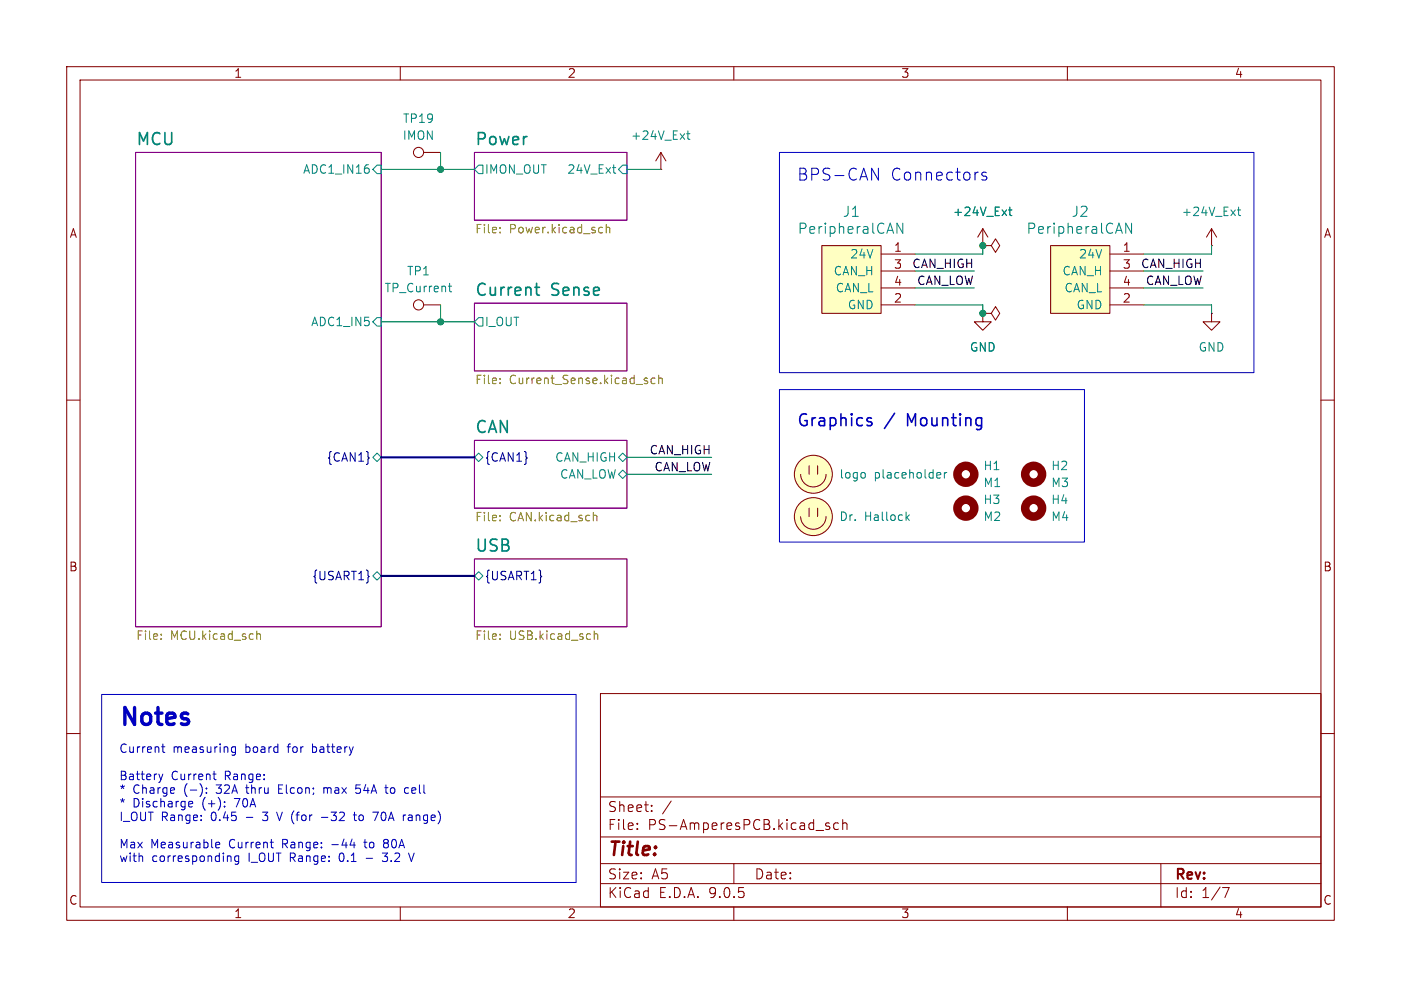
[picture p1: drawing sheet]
<svg xmlns="http://www.w3.org/2000/svg" width="210mm" height="148mm" viewBox="0 0 210 148" stroke-linecap="round" stroke-linejoin="round" font-family="sans-serif">
<path d="M0 0h210v148h-210z" fill="#fff" stroke="#fff" stroke-width=".15"/>
<g fill="none" stroke="#840000" stroke-width=".15">
<path d="M10 10h190v128h-190zM12 12h186v124h-186zM60 10v2M110 10v2M160 10v2M10 60h2M120 77.5a1.91 1.91 0 0 0 1.9 1.9 1.91 1.91 0 0 0 1.9-1.9M121.3 76.2v1.3M122.6 76.2v1.3M198 60h2M10 110h2M90 104h108v32h-108z"/>
<path d="M90 119.5h108M198 110h2M60 136v2M90 132.5h108M90 129.5h108M90 125.5h108M95.5 124.2v.2M95.5 123.5v.1M97.7 121.5v.2M97.7 120.8v.1M100.6 120.1l-1.3 1.9M110 136v2"/>
<path d="M110 129.5v3M124.3 123.5l-.3-.1-.2 .2v.2l.5 .2v.3h-.5M125.7 123.5l-.4-.1-.3 .3v.4l.1 .2h.6M126.3 123.5a.37 .37 0 0 1 .7 .1v.8M126.3 122.9v1.5M160 136v2M174 129.5v6.5M183.3 133.1h1l-.7 1.5"/>
<circle cx="121.9" cy="77.5" r="2.84"/>
</g>
<path d="M20.3 22.9h36.8v71.1h-36.8zM71.1 22.9h22.9v10.1h-22.9zM71.1 45.5h22.9v10.1h-22.9zM71.1 66h22.9v10.2h-22.9zM71.1 83.8h22.9v10.2h-22.9z" fill="none" stroke="#840084" stroke-width=".15"/>
<g fill="none" stroke="#008484" stroke-width=".15">
<path d="M55.3 25.3v.6M56.5 24.8h.6v1.2h-.6l-.6-.6zM71.8 24.8h.6v1.2h-.6l-.7-.6zM91.8 25.1h.5M92.2 26h.1M93.3 24.8h.7v1.2h-.7l-.6-.6zM56.5 47.6h.6v1.3h-.6l-.6-.6zM71.8 47.6h.6v1.3h-.6l-.7-.6zM55.9 68.6l.6-.7 .6 .7-.6 .6zM71.1 68.6l.7-.7 .6 .7-.6 .6zM92.7 71.1l.6-.6 .7 .6-.7 .7zM93.3 67.9l.7 .7-.7 .6-.6-.6z"/>
<path d="M135.9 77.6l.4 .4M136.3 77.2l-.5 .5M55.9 86.4l.6-.7 .6 .7-.6 .6zM71.1 86.4l.7-.7 .6 .7-.6 .6z"/>
</g>
<g fill="none" stroke="#848400" stroke-width=".15">
<path d="M75 34.1v.2M75 34.8v.1M90.2 34.1h.1M90.3 34.9h-.1M90.9 33.7v1.2M90.9 34.2l.2-.1h.3v.8M75 57.4v.1M75 56.7v.2M97 57.2v.3M98.2 56.7h-.4l-.2 .2v.4l.1 .2h.5M98.7 56.8l.2-.1h.3l.1 .8M98.7 56.3v1.2"/>
<path d="M75 77.3v.1M75 78v.1M88.9 76.8v1.3M88.9 77.4l.2-.1h.3l.1 .8M24.2 95.8v.1M24.2 95.1v.1M38.5 95.2l.2-.2 .3 .1v.8M38.5 94.6v1.3M75 95.1v.1M75 95.8v.1M89.1 94.6v1.3M89.1 95.2l.1-.2 .3 .1 .1 .8"/>
</g>
<path d="M55.2 68.6l.1 .1h-.1M78.9 68.6l.1 .1h-.1" fill="none" stroke="#000084" stroke-width=".15"/>
<g fill="none" stroke="#840000" stroke-width="1.3">
<circle cx="144.8" cy="71.1" r="1.27"/>
<circle cx="154.9" cy="71.1" r="1.27"/>
</g>
<circle cx="121.9" cy="77.5" r="2.84" fill="#ffffc2" stroke="#ffffc2" stroke-width=".15"/>
<path d="M123.2 36.8h8.9v10.2h-8.9z" fill="#ffffc2"/>
<g fill="none" stroke="#840000" stroke-width=".15">
<path d="M63.5 22.9h2.5M99.1 25.4h.1M99.1 22.9l-.8 1.2M99.1 22.9l.7 1.2M99.1 22.9v2.5M123.2 36.8h8.9v10.2h-8.9zM132.1 38.1h5.1M147.3 36.8h1.3l.6-1 .7 1-.7 1-.6-1M147.3 36.8h.1M147.3 34.3l-.7 1.3M147.3 34.3l.8 1.3M147.3 34.3v2.5"/>
<path d="M63.5 45.7h2.5M132.1 40.6h5.1M132.1 43.2h5.1M132.1 45.7h5.1M147.3 47v1.3h1.3l-1.3 1.2-1.3-1.2h1.3M147.3 47h.1"/>
<circle cx="62.7" cy="22.9" r=".76"/>
<circle cx="62.7" cy="45.7" r=".76"/>
</g>
<path d="M103.1 19.6v1.1l.3 .2M102.9 20.1h.5M135.3 33.5v1.5l-.8-1.5v1.5M151.2 31.5h.5M151.4 31.1v1l.3 .2M67.2 42.9h.5M67.4 42.5v1.1l.3 .2" fill="none" stroke="#008484" stroke-width=".15"/>
<circle cx="144.8" cy="76.2" r="1.27" fill="none" stroke="#840000" stroke-width="1.3"/>
<path d="M157.5 36.8h8.9v10.2h-8.9z" fill="#ffffc2"/>
<g fill="none" stroke="#840000" stroke-width=".15">
<path d="M147.3 36.8h.1M157.5 36.8h8.9v10.2h-8.9zM166.4 38.1h5M181.6 36.8h.1M181.6 34.3l-.8 1.3M181.6 34.3l.8 1.3M181.6 34.3v2.5M147.3 47h1.3l.6-1 .7 1-.7 1-.6-1M147.3 47h.1M166.4 40.6h5M166.4 43.2h5M166.4 45.7h5"/>
<path d="M181.6 47v1.3h1.3l-1.3 1.2-1.3-1.2h1.3M181.6 47h.1M120 71.1a1.91 1.91 0 0 0 1.9 1.9 1.91 1.91 0 0 0 1.9-1.9M121.3 69.9v1.2M122.6 69.9v1.2"/>
<circle cx="121.9" cy="71.1" r="2.84"/>
</g>
<path d="M151.2 31.5h.5M151.4 31.1v1l.3 .2M169.6 33.5v1.5l-.9-1.5v1.5M185.5 31.5h.5M185.7 31.1v1l.3 .2M129.6 70.9l.1 .2v.4l-.1 .1M140.6 70.9h.4v.3l-.6 .1M141 71.6l-.4 .1M141.6 70.9v.8M141.9 70.9h-.2l-.1 .2" fill="none" stroke="#008484" stroke-width=".15"/>
<circle cx="154.9" cy="76.2" r="1.27" fill="none" stroke="#840000" stroke-width="1.3"/>
<circle cx="121.9" cy="71.1" r="2.84" fill="#ffffc2" stroke="#ffffc2" stroke-width=".15"/>
<path d="M57.1 68.6h14M57.1 86.4h14" fill="none" stroke="#000084" stroke-width=".3"/>
<g fill="none" stroke="#008400" stroke-width=".15">
<path d="M57.1 25.4h14M66 22.9v2.5M94 25.4h5.1M147.3 36.8v1.3h-10.1M181.6 36.8v1.3h-10.2M57.1 48.3h14M66 45.7v2.6M137.2 40.6h8.8M137.2 45.7h10.1v1.3M137.2 43.2h8.8M171.4 40.6h8.9M171.4 45.7h10.2v1.3"/>
<path d="M171.4 43.2h8.9M94 68.6h12.7M94 71.1h12.7"/>
</g>
<g fill="none" stroke="#0000c2" stroke-width=".15">
<path d="M116.8 22.9h71.2v33h-71.2zM130.7 25.2l1 1.8v-1.8M147.8 25.9l-.4-.1-.2 .3 .1 .2 .5 .2 .1 .2-.1 .2-.1 .1-.5-.1M116.8 58.4h45.8v22.9h-45.8zM15.2 104.1h71.2v28.2h-71.2zM23.8 116.1l.3 .8M24.1 116.9l-.2 .4M24.2 112h.5M24.4 111.6v1.1l.3 .1M24.4 116.1l-.3 .8M30.9 118.8v.2M30.9 118.2v.1"/>
<path d="M31.9 116.1h.5M32.1 116.7l.3 .2M35.3 112h-.4l-.2 .2v.4l.1 .2h.5M35.3 112v1l-.2 .3-.3-.1M41.8 118.3h.4M42.4 117.7h-.6v1.3h.6M48.5 118.1v.9M48.9 118.1l-.4 .1M53.3 118.8l.2 .2 .4-.1M54 117.7h-.6l-.1 .6 .2-.1h.4M57.7 118.1h.5M58 119h.2"/>
<path d="M60.9 118.1l.3 .1M61.2 118.9l-.3 .1M28.3 121h.5M28.9 120.3v.2l-.6 .1M32.3 127l.2 .1h.4M32.3 126.5l.2-.2h.3l.1 .2v.1l-.6 .1M33.7 120.9v.1M33.7 120.2v.1M34.5 128.3l.1 .2v.7M35.8 128.3v1.1l-.3 .2h-.3M35.8 128.4l-.4-.1-.2 .3v.3l.1 .2h.5M36.9 122.6h1"/>
<path d="M40.5 126.3h.5M40.9 127.1h.1M41.5 121.8l.4 1.3M48.2 122.6h.9M53 122.2h.4M53.1 121.8v1.1l.3 .2M54.5 126.3h.5M54.7 125.9l.1 1.2M54.9 128.7h1M55.9 121.8h.8l-.5 1.3M57.3 129.1l.2 .1h.4M57.3 127.9h.8l-.4 .5h.2"/>
<path d="M57.7 126.4l-.1 .1-.1 .4 .1 .2h.4M57.7 126.4h.3M58 125.9h-.4l-.1 .2 .2 .3M61.2 127.9l.5 1.3 .4-1.3M61.6 122.2l-.4 .1M61.7 122.6h-.3a.25 .25 0 0 0-.2 .2 .25 .25 0 0 0 .2 .3h.3"/>
</g>
<path d="M130 63.2l.6 .1 .1 .3-.2 .2-.5-.1M130 62.7l.2-.1 .4 .1M147 62.6l.1 .1M147.1 62.6v1.5v.2M147.1 63.7l-.1 .1" fill="none" stroke="#0000c2" stroke-width=".24"/>
<g fill="#008400" stroke="#008400" stroke-width=".15">
<circle cx="66" cy="48.3" r=".46"/>
<circle cx="66" cy="25.4" r=".46"/>
<circle cx="147.3" cy="47" r=".46"/>
<circle cx="147.3" cy="36.8" r=".46"/>
</g>
<text font-size="3.5" fill="#0000c2" x="17.8" y="109">Notes</text>
<text font-size="2.8" fill="#840000" x="91" y="128.9">Title:</text>
<g font-size="2.5" fill="#008484">
<text x="20.3" y="21.9">MCU</text>
<text x="71.1" y="21.9">Power</text>
<text x="71.1" y="44.5">Current</text>
<text x="82.6" y="44.5">Sense</text>
<text x="71.1" y="65.1">CAN</text>
<text x="71.1" y="82.9">USB</text>
</g>
<g font-size="2.5" fill="#0000c2">
<text x="119.4" y="27.4">BPS-CAN</text>
<text x="133.5" y="27.4">Connectors</text>
<text x="119.4" y="64.5">Graphics</text>
<text x="132.6" y="64.5">/</text>
<text x="136.2" y="64.5">Mounting</text>
</g>
<g font-size="2.1" fill="#008484">
<text x="119.5" y="35.3">PeripheralCAN</text>
<text x="126.3" y="32.7">J1</text>
<text x="153.8" y="35.3">PeripheralCAN</text>
<text x="160.5" y="32.7">J2</text>
</g>
<g font-size="2.1" fill="#840000">
<text x="91" y="124.7">File:</text>
<text x="91" y="122">Sheet:</text>
<text x="97.1" y="124.7">PS-AmperesPCB.kicad_sch</text>
<text x="91" y="134.9">KiCad</text>
<text x="91" y="132.1">Size:</text>
<text x="97.7" y="132.1">A5</text>
<text x="98.7" y="134.9">E.D.A.</text>
<text x="106.3" y="134.9">9.0.5</text>
<text x="113" y="132.1">Date:</text>
<text x="176" y="132.3">Rev:</text>
<text x="176" y="134.9">Id:</text>
<text x="180.1" y="134.9">1/7</text>
</g>
<g font-size="1.8" fill="#840000">
<text x="35" y="11.9">1</text>
<text x="85" y="11.9">2</text>
<text x="135" y="11.9">3</text>
<text x="185" y="11.9">4</text>
<text x="10.3" y="35.9">A</text>
<text x="198.4" y="35.9">A</text>
<text x="133.9" y="37.8">1</text>
<text x="133.9" y="40.4">3</text>
<text x="168.2" y="37.8">1</text>
<text x="168.2" y="40.4">3</text>
<text x="133.9" y="42.9">4</text>
<text x="133.9" y="45.5">2</text>
<text x="168.2" y="42.9">4</text>
<text x="168.2" y="45.5">2</text>
<text x="10.3" y="85.9">B</text>
<text x="198.3" y="85.9">B</text>
<text x="10.3" y="135.9">C</text>
<text x="35" y="137.9">1</text>
<text x="85" y="137.9">2</text>
<text x="135" y="137.9">3</text>
<text x="185" y="137.9">4</text>
<text x="198.3" y="135.9">C</text>
</g>
<g font-size="1.8" fill="#008484">
<text x="60.3" y="21.2">IMON</text>
<text x="60.3" y="18.6">TP19</text>
<text x="94.5" y="21.2">+24V_Ext</text>
<text x="45.3" y="26.3">ADC1_IN16</text>
<text x="72.6" y="26.3">IMON_OUT</text>
<text x="84.9" y="26.3">24V_Ext</text>
<text x="142.7" y="32.6">+24V_Ext</text>
<text x="177" y="32.6">+24V_Ext</text>
<text x="60.9" y="41.5">TP1</text>
<text x="124.9" y="41.5">CAN_H</text>
<text x="127.4" y="39">24V</text>
<text x="159.2" y="41.5">CAN_H</text>
<text x="161.6" y="39">24V</text>
<text x="57.6" y="44">TP_Current</text>
<text x="125.2" y="44">CAN_L</text>
<text x="127" y="46.6">GND</text>
<text x="159.5" y="44">CAN_L</text>
<text x="161.3" y="46.6">GND</text>
<text x="46.5" y="49.1">ADC1_IN5</text>
<text x="72.6" y="49.1">I_OUT</text>
<text x="145.3" y="52.9">GND</text>
<text x="179.6" y="52.9">GND</text>
<text x="83.1" y="69.4">CAN_HIGH</text>
<text x="83.8" y="72">CAN_LOW</text>
<text x="125.7" y="72">logo</text>
<text x="131" y="72">placeholder</text>
<text x="147.3" y="70.7">H1</text>
<text x="157.5" y="70.7">H2</text>
<text x="147.3" y="73.3">M1</text>
<text x="147.3" y="75.8">H3</text>
<text x="157.5" y="73.3">M3</text>
<text x="157.5" y="75.8">H4</text>
<text x="125.7" y="78.3">Dr.</text>
<text x="129.6" y="78.3">Hallock</text>
<text x="147.3" y="78.3">M2</text>
<text x="157.5" y="78.3">M4</text>
</g>
<g font-size="1.8" fill="#848400">
<text x="71.1" y="35.3">File:</text>
<text x="76.3" y="35.3">Power.kicad_sch</text>
<text x="71.1" y="57.9">File:</text>
<text x="76.3" y="57.9">Current_Sense.kicad_sch</text>
<text x="71.1" y="78.5">File:</text>
<text x="76.3" y="78.5">CAN.kicad_sch</text>
<text x="20.3" y="96.3">File:</text>
<text x="25.5" y="96.3">MCU.kicad_sch</text>
<text x="71.1" y="96.3">File:</text>
<text x="76.3" y="96.3">USB.kicad_sch</text>
</g>
<g font-size="1.8">
<text x="136.7" y="40.3">CAN_HIGH</text>
<text x="170.9" y="40.3">CAN_HIGH</text>
<text x="137.4" y="42.8">CAN_LOW</text>
<text x="171.7" y="42.8">CAN_LOW</text>
<text x="97.3" y="68.2">CAN_HIGH</text>
<text x="98" y="70.8">CAN_LOW</text>
</g>
<g font-size="1.8" fill="#000084">
<text x="48.9" y="69.4">{CAN1}</text>
<text x="72.6" y="69.4">{CAN1}</text>
<text x="46.7" y="87.2">{USART1}</text>
<text x="72.6" y="87.2">{USART1}</text>
</g>
<g font-size="1.8" fill="#0000c2">
<text x="17.8" y="113.2">Current</text>
<text x="25.9" y="113.2">measuring</text>
<text x="36.9" y="113.2">board</text>
<text x="43.4" y="113.2">for</text>
<text x="47.3" y="113.2">battery</text>
<text x="17.8" y="117.3">Battery</text>
<text x="17.8" y="119.4">*</text>
<text x="19.9" y="119.4">Charge</text>
<text x="25.7" y="117.3">Current</text>
<text x="27.7" y="119.4">(-):</text>
<text x="32.7" y="119.4">32A</text>
<text x="33.8" y="117.3">Range:</text>
<text x="37.4" y="119.4">thru</text>
<text x="42.4" y="119.4">Elcon;</text>
<text x="49.4" y="119.4">max</text>
<text x="54.4" y="119.4">54A</text>
<text x="59.1" y="119.4">to</text>
<text x="62.1" y="119.4">cell</text>
<text x="17.8" y="121.4">*</text>
<text x="17.8" y="123.5">I_OUT Range:</text>
<text x="19.9" y="121.4">Discharge</text>
<text x="30.4" y="121.4">(+):</text>
<text x="31.7" y="123.5">0.45</text>
<text x="35.4" y="121.4">70A</text>
<text x="39.9" y="123.5">3</text>
<text x="42.3" y="123.5">V (for</text>
<text x="49.2" y="123.5">-32</text>
<text x="54.4" y="123.5">to</text>
<text x="57.4" y="123.5">70A</text>
<text x="62.1" y="123.5">range)</text>
<text x="17.8" y="127.5">Max</text>
<text x="17.8" y="129.6">with</text>
<text x="22.6" y="127.5">Measurable</text>
<text x="22.8" y="129.6">corresponding</text>
<text x="34.5" y="127.5">Current</text>
<text x="37.4" y="129.6">I_OUT Range:</text>
<text x="42.6" y="127.5">Range:</text>
<text x="50.2" y="127.5">-44</text>
<text x="51.3" y="129.6">0.1</text>
<text x="55.3" y="127.5">to</text>
<text x="58.2" y="129.6">3.2</text>
<text x="58.4" y="127.5">80A</text>
</g>
</svg>
